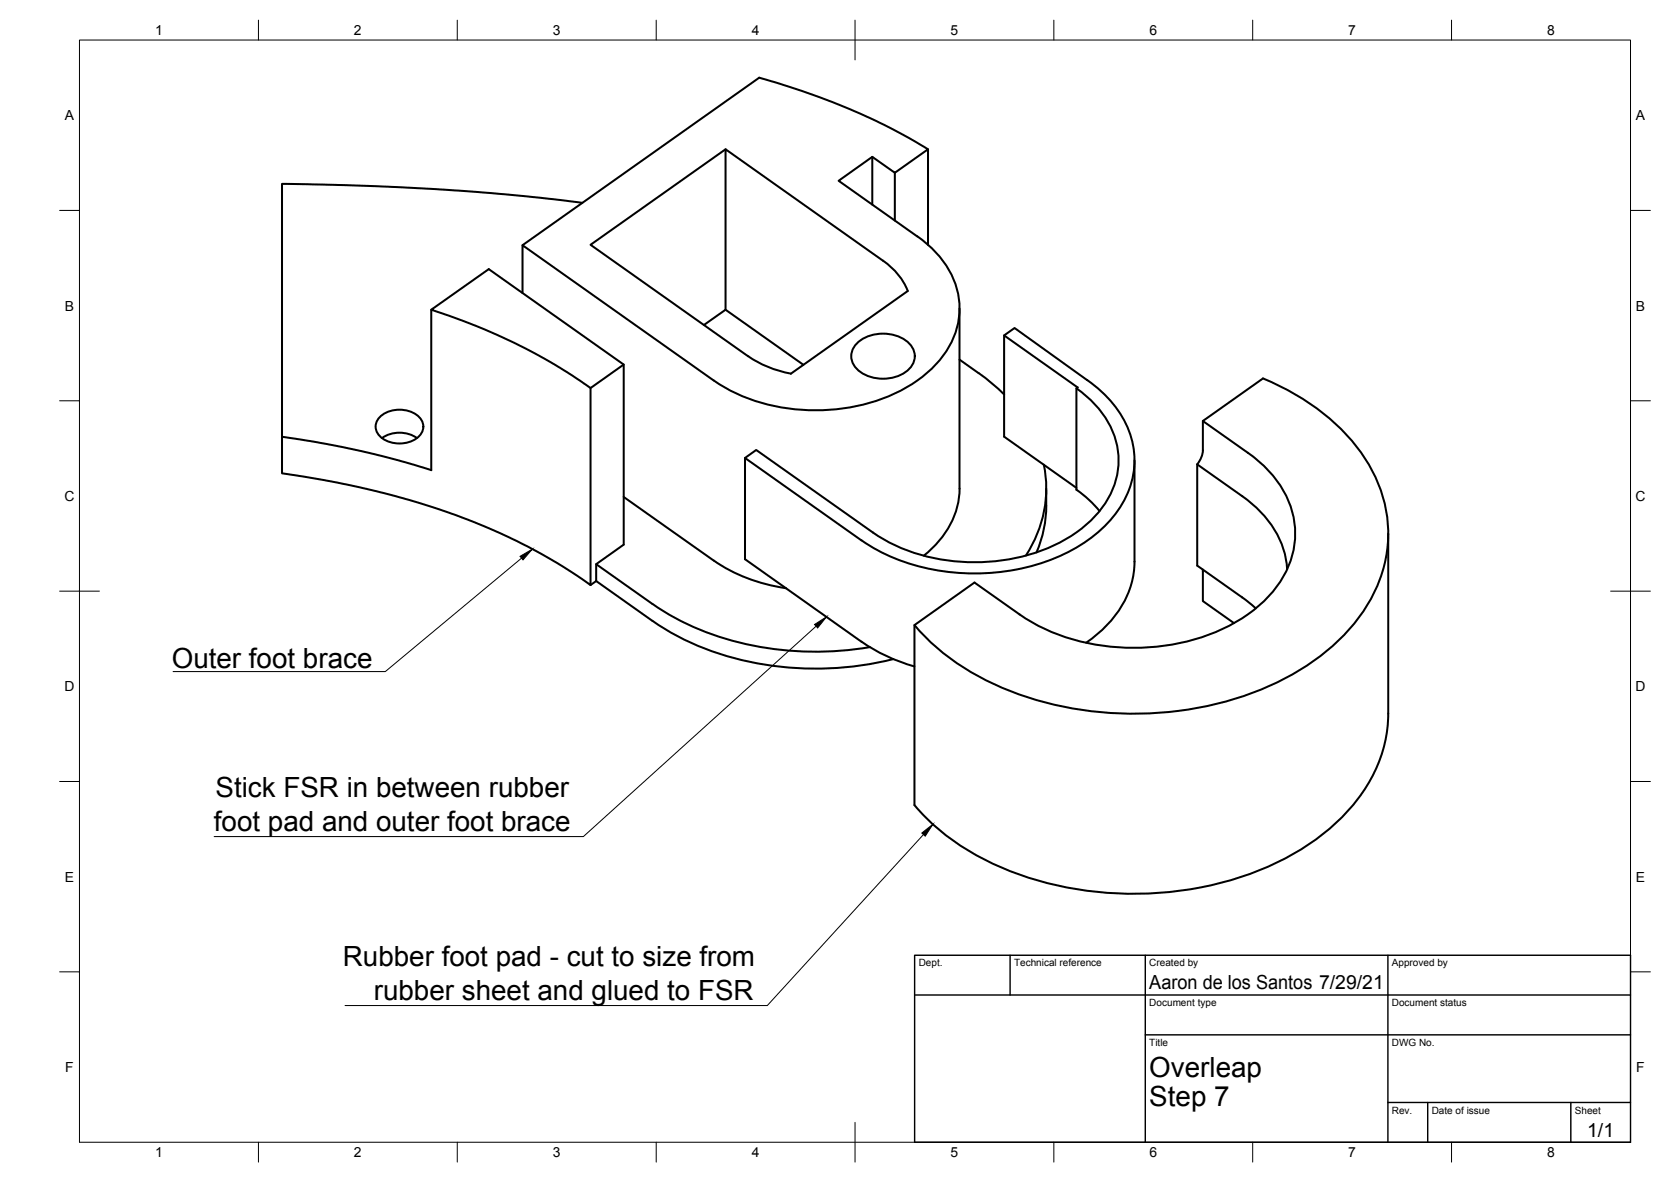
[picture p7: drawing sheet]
<svg xmlns="http://www.w3.org/2000/svg" width="420mm" height="297mm" viewBox="0 0 420 297" stroke-linecap="round" stroke-linejoin="round" font-family="sans-serif">
<g fill="none" stroke="#000" stroke-width=".51">
<path d="M182.4 37.5l-33.9 24 39.6 28a28.1 28.1 0 0 0 10.8 4.4M219.3 39.4v12M233.3 37.5v24M146.4 51l-14-1.7-20.5-1.6-16.9-.9-24.1-.6v63.6l11.2 1.8 9 1.8 9.1 2.3 8.2 2.5v-40.4M225 43.4v12M230.7 59.4l-19.8-14 8.4-6 5.7 4 8.3-5.9-9.8-5.5-9.5-4.4-12.5-4.8-10.6-3.3-59.5 42.1M230.7 59.4a22.7 22.7 0 0 1 10.6 18.1 21.7 21.7 0 0 1-8.8 16.7 44.8 44.8 0 0 1-31 8.8 43.9 43.9 0 0 1-22-7.4l-48.1-34v12M182.4 77.8l19.6 13.9M241.3 77.5v45.3a21.9 21.9 0 0 1-9 16.8M148.5 97.5v49.5l-7.2-4.8-8.8-5-9.6-4.5-8.8-3.4-9.5-3.1-10-2.8-11.2-2.4-12.5-2.1v-9.1M156.8 91.6l-8.3 5.9-8.9-5.8-10.3-5.5-9.7-4.3-11.2-4.1 14.5-10.2 33.9 24v45.3l-6.9 4.9 14.1 10a72.8 72.8 0 0 0 44.4 11.9l5.2-.4 5.1-.7M177 81.7l5.4-3.9v-40.3l39.6 28a16.6 16.6 0 0 1 6.2 7.6l-29.4 20.8"/>
<path d="M215.3 86.4a10 10 0 0 1 13.4 0 4.6 4.6 0 0 1-1.4 7.4 10.2 10.2 0 0 1-12-1.2 4.3 4.3 0 0 1 0-6.2zM241.3 90.4l4.8 3.4M246.1 93.8l3 2.3 3.4 3M252.5 84.3l18.5 13.1-.3 .2v25.5a28.4 28.4 0 0 1 5.8 5.3M270.7 97.6a22.7 22.7 0 0 1 10.6 18.1 21.7 21.7 0 0 1-8.8 16.7 44.8 44.8 0 0 1-31.1 8.8 43.6 43.6 0 0 1-21.9-7.4M95.9 104.5a7.6 7.6 0 0 1 9.7 .6 3.5 3.5 0 0 1-1.3 5.4 7.6 7.6 0 0 1-9-1.2 3.3 3.3 0 0 1 .6-4.8zM96.1 110.1a7.8 7.8 0 0 1 8.7 0M187.3 115.1l29.3 20.7M262.5 116.8a30.3 30.3 0 0 1-4.5 22.8M285.3 115.7v25.5a24.1 24.1 0 0 1-9.4 18.2l-2.8 2.1M301 116.7l11.4 8a24.6 24.6 0 0 1 11.2 18.3M301 116.7v25.4l11.4 8"/>
<path d="M302.4 113.2l-.3 1.7-1.1 1.8M302.5 113.2v-7.4l15.1-10.7a55.3 55.3 0 0 1 25.6 20.1 33.7 33.7 0 0 1-1.5 40 58.6 58.6 0 0 1-26.8 18.9 86.7 86.7 0 0 1-67.6-3.4 55.8 55.8 0 0 1-17.4-13.6M302.5 105.8l11.3 8a25.8 25.8 0 0 1 11.8 19.3 23.4 23.4 0 0 1-8 18.2 46.7 46.7 0 0 1-29.9 11.4 51.3 51.3 0 0 1-31.4-8.3l-11.3-8-15.1 10.7v45.2a62.7 62.7 0 0 0 31.1 19 87.1 87.1 0 0 0 60-4.5 51.2 51.2 0 0 0 24.6-22.8 33.5 33.5 0 0 0 3.5-14.7v-45.2M156.8 124.9l22.7 16a42.4 42.4 0 0 0 18.2 6.9M219.5 133.8l-29.4-20.7-2.8 2v25.4l29.3 20.8M263.1 122.8v4.2a30 30 0 0 1-2.5 11.8M270.7 122.6l-18.2-12.9v-25.4l2.6-1.9 18.3 13.1a25.6 25.6 0 0 1 11.8 19.2 23.7 23.7 0 0 1-9.4 19.3 48.9 48.9 0 0 1-32.9 10.1 49.2 49.2 0 0 1-26.3-8.3M149.9 141.8v4.2l-1.4 1M149.9 146l14.2 10a72.9 72.9 0 0 0 44.4 12l5.4-.4a78.3 78.3 0 0 0 10.7-2M302.4 143.1l.1 8 7.8 5.5M312.4 150.1l3.3 2.8M216.6 161.3a44.2 44.2 0 0 0 13.3 6.2"/>
</g>
<g fill="none" stroke="#000" stroke-width=".25">
<path d="M20 10.1h390v276.9h-390zM65 5.1v5M115 5.1v5M165 5.1v5M215 5.1v10M265 5.1v5M315 5.1v5M365 5.1v5M15 52.9h5M410 52.9h5M15 100.7h5M410 100.7h5"/>
<path d="M15 148.6h10M131.1 140.3l-34.2 28.5h-53.4M205.2 157.4l-58.5 52.8h-92.9M405 148.6h10M15 196.4h5M410 196.4h5M232.2 209.7l-39.3 43h-106.1M15 244.2h5M410 244.2h5M65 287v5M115 287v5M165 287v5"/>
<path d="M215 282.1v9.9M265 287v5M315 287v5M365 287v5"/>
</g>
<path d="M230 240.1h180v46.9h-180zM230 250h180M254 240.1v9.9M288 240.1v46.9M349 240.1v46.9M288 260.1h122M349 277.1h61M359 277.1v9.9M395 277.1v9.9" fill="none" stroke="#000" stroke-width=".36"/>
<path d="M130.8 139.8l3-1.8-2.3 2.7zM204.8 156.9l3-1.9-2.2 2.8zM231.8 209.3l2.8-2.2-2 3z" fill="#000" stroke="#000" stroke-width=".25"/>
<g font-size="7">
<text x="43.2" y="167.8">Outer foot brace</text>
<text x="54.2" y="200.4">Stick FSR in between rubber</text>
<text x="53.8" y="208.8">foot pad and outer foot brace</text>
<text x="86.2" y="242.8">Rubber foot pad - cut to size from</text>
<text x="94" y="251.2">rubber sheet and glued to FSR</text>
<text x="289" y="270.6">Overleap</text>
<text x="289" y="278.1">Step 7</text>
</g>
<g font-size="4.9">
<text x="289" y="248.5">Aaron de los Santos 7/29/21</text>
<text x="399.1" y="285.7">1/1</text>
</g>
<g font-size="3.5">
<text x="39" y="8.8">1</text>
<text x="89" y="8.8">2</text>
<text x="139" y="8.8">3</text>
<text x="189" y="8.8">4</text>
<text x="239" y="8.8">5</text>
<text x="289" y="8.8">6</text>
<text x="339" y="8.8">7</text>
<text x="389" y="8.8">8</text>
<text x="16.3" y="30.2">A</text>
<text x="411.3" y="30.2">A</text>
<text x="16.3" y="78">B</text>
<text x="411.3" y="78">B</text>
<text x="16.2" y="125.9">C</text>
<text x="411.2" y="125.9">C</text>
<text x="16.2" y="173.7">D</text>
<text x="411.2" y="173.7">D</text>
<text x="16.3" y="221.6">E</text>
<text x="411.3" y="221.6">E</text>
<text x="16.4" y="269.4">F</text>
<text x="411.4" y="269.4">F</text>
<text x="39" y="290.8">1</text>
<text x="89" y="290.8">2</text>
<text x="139" y="290.8">3</text>
<text x="189" y="290.8">4</text>
<text x="239" y="290.8">5</text>
<text x="289" y="290.8">6</text>
<text x="339" y="290.8">7</text>
<text x="389" y="290.8">8</text>
</g>
<g font-size="2.5">
<text x="231" y="242.9">Dept.</text>
<text x="255" y="242.9">Technical reference</text>
<text x="289" y="242.9">Created by</text>
<text x="350" y="242.9">Approved by</text>
<text x="289" y="252.8">Document type</text>
<text x="350" y="252.8">Document status</text>
<text x="289" y="262.9">Title</text>
<text x="350" y="262.9">DWG No.</text>
<text x="350" y="279.9">Rev.</text>
<text x="360" y="279.9">Date of issue</text>
<text x="396" y="279.9">Sheet</text>
</g>
</svg>
